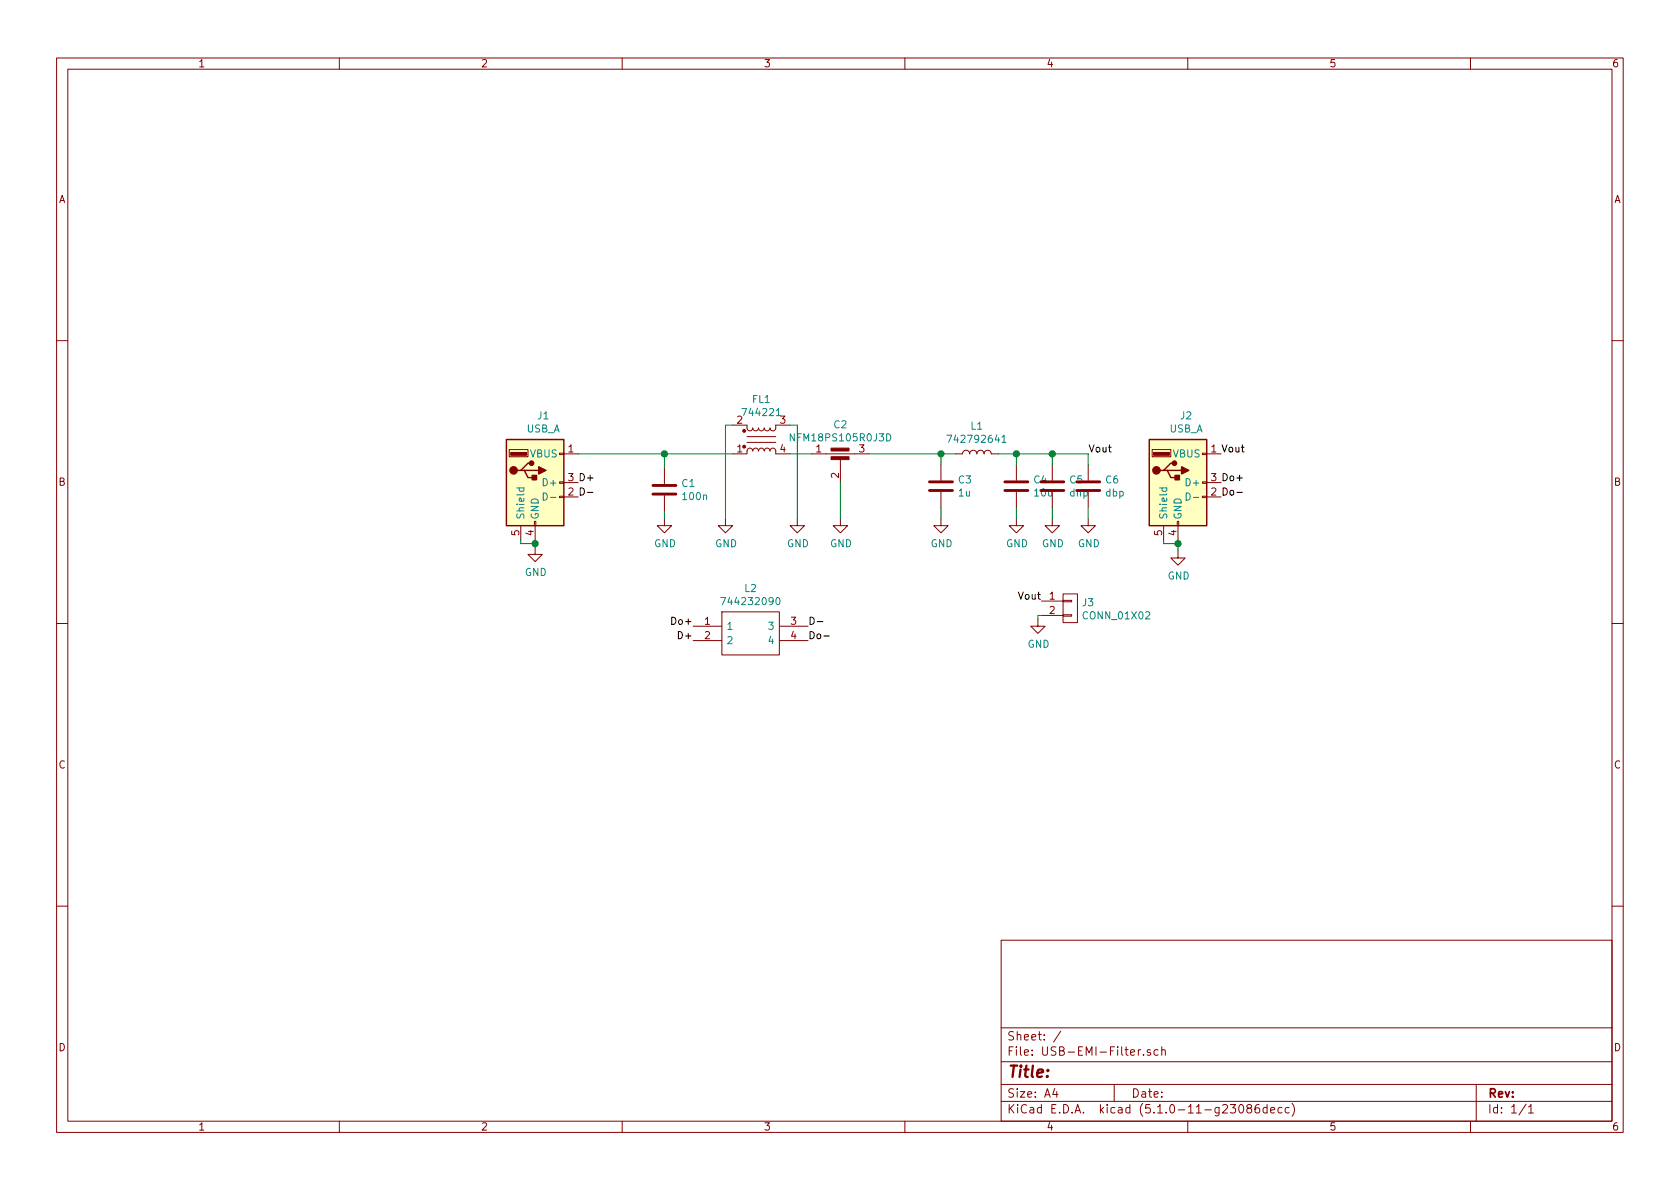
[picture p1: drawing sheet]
EESchema Schematic File Version 4
EELAYER 29 0
EELAYER END
$Descr A4 11693 8268
encoding utf-8
Sheet 1 1
Title ""
Date ""
Rev ""
Comp ""
Comment1 ""
Comment2 ""
Comment3 ""
Comment4 ""
$EndDescr
$Comp
L device:C C1
U 1 1
P 4625 3400
F 0 "C1" H 4740 3446 50  0000 L CNN
F 1 "100n" H 4740 3355 50  0000 L CNN
F 2 "Capacitors_SMD:C_0603" H 4663 3250 50  0001 C CNN
F 3 "~" H 4625 3400 50  0001 C CNN
	1    4625 3400
	1    0    0    -1  
$EndComp
$Comp
L device:L L1
U 1 1
P 6800 3150
F 0 "L1" V 6990 3150 50  0000 C CNN
F 1 "742792641" V 6899 3150 50  0000 C CNN
F 2 "Capacitors_SMD:C_0603" H 6800 3150 50  0001 C CNN
F 3 "~" H 6800 3150 50  0001 C CNN
	1    6800 3150
	0    -1   -1   0   
$EndComp
$Comp
L device:C C3
U 1 1
P 6550 3375
F 0 "C3" H 6665 3421 50  0000 L CNN
F 1 "1u" H 6665 3330 50  0000 L CNN
F 2 "Capacitors_SMD:C_0603" H 6588 3225 50  0001 C CNN
F 3 "~" H 6550 3375 50  0001 C CNN
	1    6550 3375
	1    0    0    -1  
$EndComp
$Comp
L device:C C4
U 1 1
P 7075 3375
F 0 "C4" H 7190 3421 50  0000 L CNN
F 1 "10u" H 7190 3330 50  0000 L CNN
F 2 "Capacitors_SMD:C_0805" H 7113 3225 50  0001 C CNN
F 3 "~" H 7075 3375 50  0001 C CNN
	1    7075 3375
	1    0    0    -1  
$EndComp
$Comp
L device:C_Feedthrough C2
U 1 1
P 5850 3250
F 0 "C2" H 5850 3555 50  0000 C CNN
F 1 "NFM18PS105R0J3D" H 5850 3464 50  0000 C CNN
F 2 "KiCAD-Library:C_0603-3Terminal" V 5850 3250 50  0001 C CNN
F 3 "~" V 5850 3250 50  0001 C CNN
	1    5850 3250
	1    0    0    -1  
$EndComp
Wire Wire Line
	5500 3150 5650 3150
Wire Wire Line
	6050 3150 6550 3150
Wire Wire Line
	6550 3225 6550 3150
Connection ~ 6550 3150
Wire Wire Line
	6550 3150 6650 3150
Wire Wire Line
	6950 3150 7075 3150
Wire Wire Line
	7075 3150 7075 3225
Wire Wire Line
	5100 3150 4625 3150
Wire Wire Line
	4625 3150 4625 3250
$Comp
L power:GND #PWR0101
U 1 1
P 4625 3600
F 0 "#PWR0101" H 4625 3350 50  0001 C CNN
F 1 "GND" H 4630 3427 50  0000 C CNN
F 2 "" H 4625 3600 50  0001 C CNN
F 3 "" H 4625 3600 50  0001 C CNN
	1    4625 3600
	1    0    0    -1  
$EndComp
$Comp
L power:GND #PWR0102
U 1 1
P 5050 3600
F 0 "#PWR0102" H 5050 3350 50  0001 C CNN
F 1 "GND" H 5055 3427 50  0000 C CNN
F 2 "" H 5050 3600 50  0001 C CNN
F 3 "" H 5050 3600 50  0001 C CNN
	1    5050 3600
	1    0    0    -1  
$EndComp
$Comp
L power:GND #PWR0103
U 1 1
P 5550 3600
F 0 "#PWR0103" H 5550 3350 50  0001 C CNN
F 1 "GND" H 5555 3427 50  0000 C CNN
F 2 "" H 5550 3600 50  0001 C CNN
F 3 "" H 5550 3600 50  0001 C CNN
	1    5550 3600
	1    0    0    -1  
$EndComp
$Comp
L power:GND #PWR0104
U 1 1
P 5850 3600
F 0 "#PWR0104" H 5850 3350 50  0001 C CNN
F 1 "GND" H 5855 3427 50  0000 C CNN
F 2 "" H 5850 3600 50  0001 C CNN
F 3 "" H 5850 3600 50  0001 C CNN
	1    5850 3600
	1    0    0    -1  
$EndComp
$Comp
L power:GND #PWR0105
U 1 1
P 6550 3600
F 0 "#PWR0105" H 6550 3350 50  0001 C CNN
F 1 "GND" H 6555 3427 50  0000 C CNN
F 2 "" H 6550 3600 50  0001 C CNN
F 3 "" H 6550 3600 50  0001 C CNN
	1    6550 3600
	1    0    0    -1  
$EndComp
$Comp
L power:GND #PWR0106
U 1 1
P 7075 3600
F 0 "#PWR0106" H 7075 3350 50  0001 C CNN
F 1 "GND" H 7080 3427 50  0000 C CNN
F 2 "" H 7075 3600 50  0001 C CNN
F 3 "" H 7075 3600 50  0001 C CNN
	1    7075 3600
	1    0    0    -1  
$EndComp
Wire Wire Line
	4625 3550 4625 3600
Wire Wire Line
	5850 3350 5850 3600
Wire Wire Line
	6550 3525 6550 3600
Wire Wire Line
	7075 3525 7075 3600
$Comp
L device:EMI_Filter_LL_1423 FL1
U 1 1
P 5300 3050
F 0 "FL1" H 5300 3331 50  0000 C CNN
F 1 "744221" H 5300 3240 50  0000 C CNN
F 2 "Inductors_SMD:L_CommonMode_Wuerth_WE-SL2" H 5300 2800 50  0001 C CNN
F 3 "~" V 5300 3090 50  0001 C CNN
	1    5300 3050
	1    0    0    -1  
$EndComp
Wire Wire Line
	5500 2950 5550 2950
Wire Wire Line
	5550 2950 5550 3600
Wire Wire Line
	5100 2950 5050 2950
Wire Wire Line
	5050 2950 5050 3600
$Comp
L conn:USB_A J1
U 1 1
P 3725 3350
F 0 "J1" H 3782 3817 50  0000 C CNN
F 1 "USB_A" H 3782 3726 50  0000 C CNN
F 2 "KiCAD-Library:USB_A-Male" H 3875 3300 50  0001 C CNN
F 3 "" H 3875 3300 50  0001 C CNN
	1    3725 3350
	1    0    0    -1  
$EndComp
Wire Wire Line
	4025 3150 4625 3150
Connection ~ 4625 3150
$Comp
L power:GND #PWR0107
U 1 1
P 3725 3800
F 0 "#PWR0107" H 3725 3550 50  0001 C CNN
F 1 "GND" H 3730 3627 50  0000 C CNN
F 2 "" H 3725 3800 50  0001 C CNN
F 3 "" H 3725 3800 50  0001 C CNN
	1    3725 3800
	1    0    0    -1  
$EndComp
Wire Wire Line
	3625 3750 3625 3775
Wire Wire Line
	3625 3775 3725 3775
Wire Wire Line
	3725 3775 3725 3750
Wire Wire Line
	3725 3775 3725 3800
Connection ~ 3725 3775
$Comp
L conn:USB_A J2
U 1 1
P 8200 3350
F 0 "J2" H 8257 3817 50  0000 C CNN
F 1 "USB_A" H 8257 3726 50  0000 C CNN
F 2 "Connectors:USB_A" H 8350 3300 50  0001 C CNN
F 3 "" H 8350 3300 50  0001 C CNN
	1    8200 3350
	1    0    0    -1  
$EndComp
Text Label 7575 3150 0    50   ~ 0
Vout
Text Label 8500 3150 0    50   ~ 0
Vout
$Comp
L power:GND #PWR0108
U 1 1
P 8200 3825
F 0 "#PWR0108" H 8200 3575 50  0001 C CNN
F 1 "GND" H 8205 3652 50  0000 C CNN
F 2 "" H 8200 3825 50  0001 C CNN
F 3 "" H 8200 3825 50  0001 C CNN
	1    8200 3825
	1    0    0    -1  
$EndComp
Wire Wire Line
	8100 3750 8100 3775
Wire Wire Line
	8100 3775 8200 3775
Wire Wire Line
	8200 3775 8200 3750
Wire Wire Line
	8200 3775 8200 3825
Connection ~ 8200 3775
Text Label 4025 3350 0    50   ~ 0
D+
Text Label 4025 3450 0    50   ~ 0
D-
$Comp
L SamacSys_Parts:744232090 L2
U 1 1
P 4825 4350
F 0 "L2" H 5225 4615 50  0000 C CNN
F 1 "744232090" H 5225 4524 50  0000 C CNN
F 2 "SamacSys_Parts:744232090" H 5475 4450 50  0001 L CNN
F 3 "https://componentsearchengine.com/Datasheets/1/744232090.pdf" H 5475 4350 50  0001 L CNN
F 4 "Common Mode Line Filter CNSW 1206 90Ohm Wurth WE-CNSW SMD Series Wire-wound SMD Inductor with a Ferrite Core, ??25% 370mA Idc" H 5475 4250 50  0001 L CNN "Description"
F 5 "" H 5475 4150 50  0001 L CNN "Height"
F 6 "710-744232090" H 5475 4050 50  0001 L CNN "Mouser Part Number"
F 7 "https://www.mouser.com/Search/Refine.aspx?Keyword=710-744232090" H 5475 3950 50  0001 L CNN "Mouser Price/Stock"
F 8 "Wurth Elektronik" H 5475 3850 50  0001 L CNN "Manufacturer_Name"
F 9 "744232090" H 5475 3750 50  0001 L CNN "Manufacturer_Part_Number"
	1    4825 4350
	1    0    0    -1  
$EndComp
Text Label 4825 4450 2    50   ~ 0
D+
Text Label 5625 4350 0    50   ~ 0
D-
Text Label 4825 4350 2    50   ~ 0
Do+
Text Label 5625 4450 0    50   ~ 0
Do-
Text Label 8500 3350 0    50   ~ 0
Do+
Text Label 8500 3450 0    50   ~ 0
Do-
$Comp
L device:C C5
U 1 1
P 7325 3375
F 0 "C5" H 7440 3421 50  0000 L CNN
F 1 "dnp" H 7440 3330 50  0000 L CNN
F 2 "Capacitors_SMD:C_0805" H 7363 3225 50  0001 C CNN
F 3 "~" H 7325 3375 50  0001 C CNN
	1    7325 3375
	1    0    0    -1  
$EndComp
$Comp
L device:C C6
U 1 1
P 7575 3375
F 0 "C6" H 7690 3421 50  0000 L CNN
F 1 "dbp" H 7690 3330 50  0000 L CNN
F 2 "Capacitors_SMD:C_0805" H 7613 3225 50  0001 C CNN
F 3 "~" H 7575 3375 50  0001 C CNN
	1    7575 3375
	1    0    0    -1  
$EndComp
Wire Wire Line
	7075 3150 7325 3150
Wire Wire Line
	7575 3150 7575 3225
Connection ~ 7075 3150
Wire Wire Line
	7325 3225 7325 3150
Connection ~ 7325 3150
Wire Wire Line
	7325 3150 7575 3150
$Comp
L power:GND #PWR0109
U 1 1
P 7325 3600
F 0 "#PWR0109" H 7325 3350 50  0001 C CNN
F 1 "GND" H 7330 3427 50  0000 C CNN
F 2 "" H 7325 3600 50  0001 C CNN
F 3 "" H 7325 3600 50  0001 C CNN
	1    7325 3600
	1    0    0    -1  
$EndComp
$Comp
L power:GND #PWR0110
U 1 1
P 7575 3600
F 0 "#PWR0110" H 7575 3350 50  0001 C CNN
F 1 "GND" H 7580 3427 50  0000 C CNN
F 2 "" H 7575 3600 50  0001 C CNN
F 3 "" H 7575 3600 50  0001 C CNN
	1    7575 3600
	1    0    0    -1  
$EndComp
Wire Wire Line
	7325 3525 7325 3600
Wire Wire Line
	7575 3525 7575 3600
$Comp
L conn:CONN_01X02 J3
U 1 1
P 7450 4225
F 0 "J3" H 7528 4266 50  0000 L CNN
F 1 "CONN_01X02" H 7528 4175 50  0000 L CNN
F 2 "Pin_Headers:Pin_Header_Straight_1x02_Pitch2.54mm" H 7450 4225 50  0001 C CNN
F 3 "" H 7450 4225 50  0001 C CNN
	1    7450 4225
	1    0    0    -1  
$EndComp
Text Label 7250 4175 2    50   ~ 0
Vout
$Comp
L power:GND #PWR0111
U 1 1
P 7225 4300
F 0 "#PWR0111" H 7225 4050 50  0001 C CNN
F 1 "GND" H 7230 4127 50  0000 C CNN
F 2 "" H 7225 4300 50  0001 C CNN
F 3 "" H 7225 4300 50  0001 C CNN
	1    7225 4300
	1    0    0    -1  
$EndComp
Wire Wire Line
	7250 4275 7225 4275
Wire Wire Line
	7225 4275 7225 4300
$EndSCHEMATC
